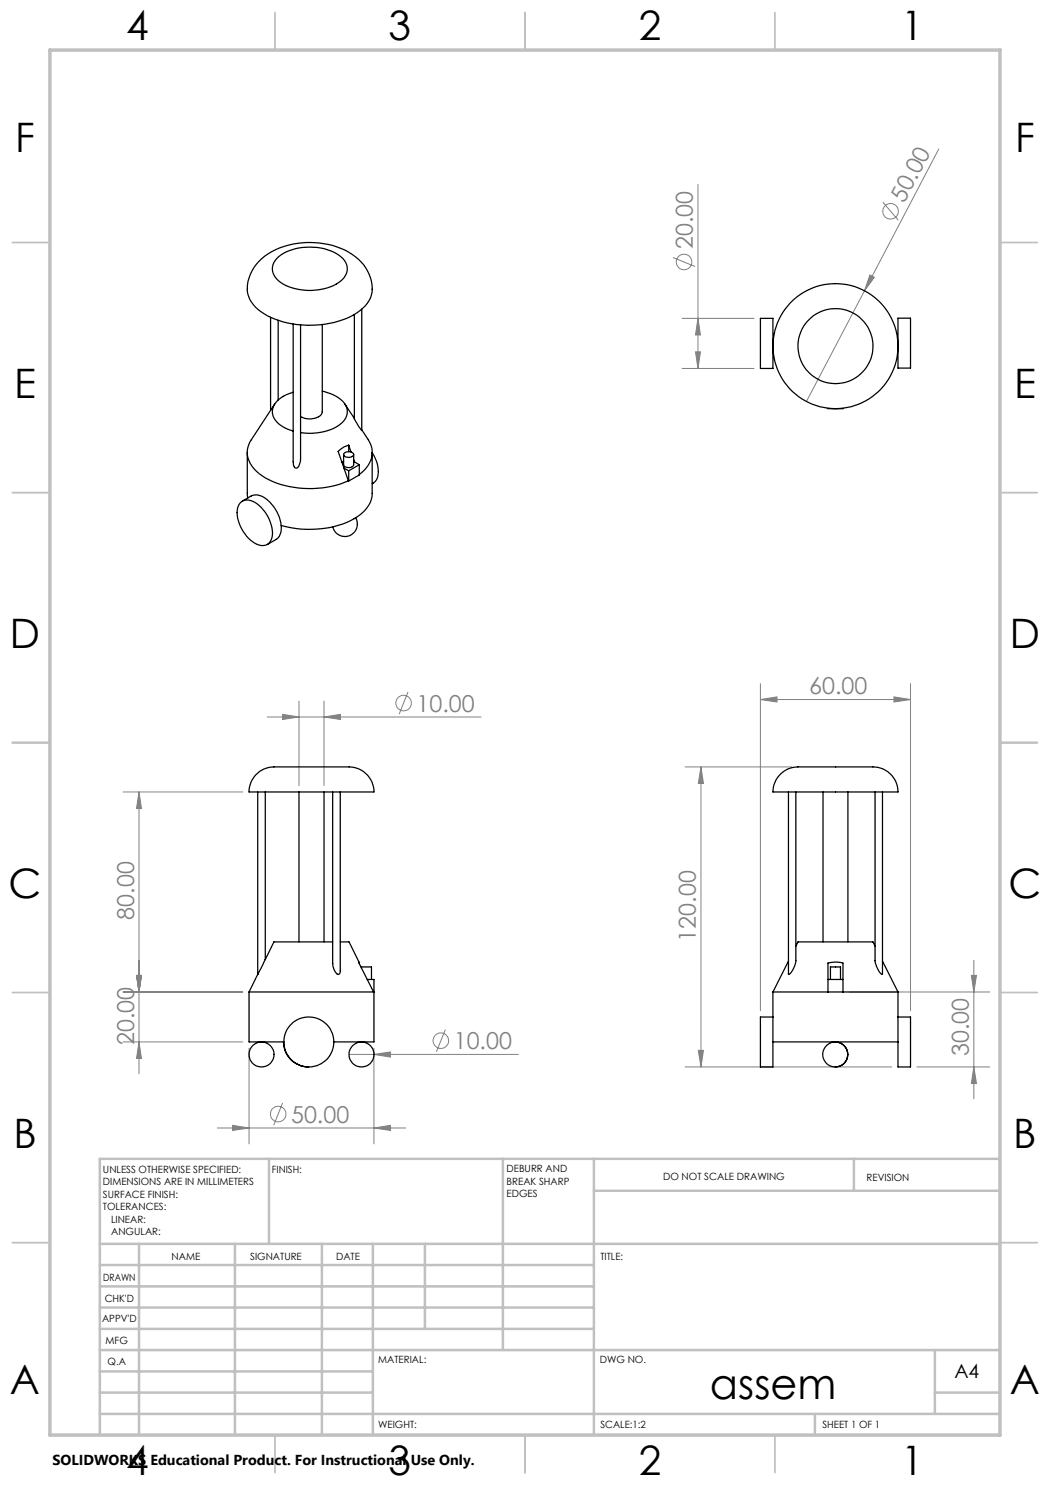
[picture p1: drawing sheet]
<svg xmlns="http://www.w3.org/2000/svg" width="210mm" height="297mm" viewBox="0 0 210 297" stroke-linecap="round" stroke-linejoin="round" font-family="sans-serif">
<g fill="none" stroke="#808080" stroke-width=".2">
<path d="M139.6 36.9v36.8M187.7 29.8l-14.8 28.4M134.6 51.5l4.4 1.8M172.9 58.2l-11.6 22.1M174 55l.9 .5-2 2.7zM176.6 40.4l3.1 3.7M136.4 63.7h14.4M136.4 73.7h14.4M139.1 70.4h1l-.5 3.3zM139.6 63.7l.5 3.3h-1zM81.6 138.4l-1.8 4.4M152.1 139.9l3.3-.5v1z"/>
<path d="M152.1 136.7v65.4M152.1 139.9h30M178.8 139.4l3.3 .5-3.3 .5zM182.1 136.7v65.4M24.6 158.4h23.9M27.8 158.4v56.3M27.8 158.4l.5 3.3h-1zM53.4 143.4h42.8M56.5 142.9l3.3 .5-3.3 .5zM59.8 140.2v16.9M64.8 143.4l3.3-.5v1zM64.8 140.2v16.9"/>
<path d="M137 153.4h21.3M140.2 153.4v60M140.2 153.4l.5 3.3h-1zM24.6 198.4h23.9M27.3 195.1h1l-.5 3.3zM169.9 198.4h28M194.3 195.1h1l-.5 3.3zM194.8 192v27.7M24.6 208.4h23.9M27.8 208.4l.5 3.3h-1zM49.8 209.7v19.1M69.8 210.9h33.9"/>
<path d="M74.8 210.9l3.3-.5v1zM74.8 209.7v19.1M89.1 205.9l-1.8 4.5M137 213.4h41.3M139.7 210.1h1l-.5 3.3zM183.4 213.4h14.5M194.8 213.4l.5 3.3h-1zM43.5 225.6h37.6M46.5 225.1l3.3 .5-3.3 .5zM56.5 220.6l-1.7 4.4M74.8 225.6l3.3-.5v1z"/>
<circle cx="136.8" cy="52.4" r="1.56"/>
<circle cx="178.1" cy="42.3" r="1.55"/>
<circle cx="80.7" cy="140.6" r="1.55"/>
<circle cx="88.2" cy="208.1" r="1.55"/>
<circle cx="55.6" cy="222.8" r="1.55"/>
</g>
<g fill="none" stroke="#c0c0c0" stroke-width=".35">
<path d="M55 2.5v7.5M105 2.5v7.5M155 2.5v7.5M2.5 48.5h7.5M200 48.5h7.5M2.5 98.5h7.5M200 98.5h7.5M2.5 148.5h7.5M200 148.5h7.5M2.5 198.5h7.5M200 198.5h7.5M2.5 248.5h7.5"/>
<path d="M200 248.5h7.5M55 287v7.5M105 287v7.5M155 287v7.5"/>
</g>
<g fill="none" stroke="#c0c0c0" stroke-width=".5">
<path d="M53.8 231.8v17M100.6 231.8v38.2M118.8 231.8v55.2M118.8 238.2h81.2M170.8 231.8v6.4M200 231.8h-180v55.2M20 248.8h180M20 257.3h98.8M20 253h98.8M27.8 248.8v38.2M47 248.8v38.2M64.4 248.8v38.2"/>
<path d="M74.6 248.8v38.2M85 248.8v17M20 265.8h98.8M20 261.5h98.8M20 278.5h54.6M20 274.3h54.6M20 270h180M187 278.5h13M187 270v12.8M20 282.8h180M163 282.8v4.2"/>
</g>
<path d="M10 10h190v277h-190z" fill="none" stroke="#c0c0c0" stroke-width=".7"/>
<g fill="#808080">
<path d="M74.8 210.9l3.3-.5v1z"/>
<path d="M174 55l.9 .5-2 2.7z"/>
<path d="M74.8 225.6l3.3-.5v1zM46.5 225.1l3.3 .5-3.3 .5z"/>
<path d="M152.1 139.9l3.3-.5v1zM178.8 139.4l3.3 .5-3.3 .5zM56.5 142.9l3.3 .5-3.3 .5zM64.8 143.4l3.3-.5v1z"/>
<path d="M194.8 213.4l.5 3.3h-1zM194.3 195.1h1l-.5 3.3z"/>
<path d="M140.2 153.4l.5 3.3h-1zM139.7 210.1h1l-.5 3.3zM27.3 195.1h1l-.5 3.3zM27.8 208.4l.5 3.3h-1zM27.8 158.4l.5 3.3h-1zM27.3 195.1h1l-.5 3.3zM139.6 63.7l.5 3.3h-1zM139.1 70.4h1l-.5 3.3z"/>
</g>
<g fill="none" stroke="#000" stroke-width=".25">
<path d="M51.7 52.4a14.8 14.8 0 0 1 12.2-3.8 12.1 12.1 0 0 1 9.5 5.5 5.8 5.8 0 0 1-1.4 8 17.7 17.7 0 0 1-12.7 2.8 13.4 13.4 0 0 1-8.6-4 5.8 5.8 0 0 1-.3-6.7zM55.4 51.7a10.4 10.4 0 0 1 9.4-2 6.2 6.2 0 0 1 4.5 3.2 3.4 3.4 0 0 1-2.1 3.9 11.3 11.3 0 0 1-11.5-.6 2.9 2.9 0 0 1-.3-4.5zM167 56.7h.1M54.1 63.5v18.5M55.6 64.1v15.9M58.6 64.8v27.6l.1 .7 .3 .5h.2a.66 .66 0 0 0 .6-.5l.3-1.3v-26.8M58.6 78.5a5.4 5.4 0 0 0-4.1 3.4 3.8 3.8 0 0 0 2.7 3.8l1.4 .5M64.5 64.9v17.4a1.76 1.76 0 0 1-1.9 1.4h-1.2l-1.3-.4M64.5 78.2a6.9 6.9 0 0 1 4.6 2.9 3 3 0 0 1-1.4 4 11.4 11.4 0 0 1-7.6 1.4M72.4 61.8v24.3l-1.5-2.3v-20.9M152.1 63.7h2.5v10h-2.5zM179.6 63.6h2.5v10h-2.5z"/>
<path d="M49.5 90.5v8.6l.1 .5M54.9 80.8l-4.6 7.1a4.6 4.6 0 0 0 1 6.4 16.3 16.3 0 0 0 11.3 3.4 18.5 18.5 0 0 0 7.1-1.5M68.7 90.9v2.1a1.18 1.18 0 0 0 2 0v-2.1M68.7 92.3l-.3 .2M68.8 93.6l.9 .6M68.9 90.6a1.3 1.3 0 0 1 1.8 .3 1.13 1.13 0 0 1-1 .6 1.13 1.13 0 0 1-1-.7zM69 80.8l1.9 2.9M69.7 96.2h.1M69.7 89a4.2 4.2 0 0 0-2.1 1.3l2.1 5.9M69.7 89l.5 1.4M69.7 89v1.3M69.7 94.2v2"/>
<path d="M70.7 91.9l.2 .5M70.7 92.3l1.2 .7M71.9 93l-2.2 1.2M71.9 93v2l-2.2 1.2M72.4 86l1.3 1.9a4.8 4.8 0 0 1-1.3 6.6l-.5 .4M74.4 90.6a5.8 5.8 0 0 1 .9 5.4l-.9 .7M74.4 90.5v8.2a6 6 0 0 1-3.6 5 19.9 19.9 0 0 1-14.6 1.4M165.6 81.7h3M48 100.6a2.44 2.44 0 0 1 3.4 .1 7.5 7.5 0 0 1 3 6.8 1.98 1.98 0 0 1-3 1.4 7.4 7.4 0 0 1-3.9-7.3zM48.5 100.2l1.7-1a3.3 3.3 0 0 1 3.8 1.2 6.8 6.8 0 0 1 2 6.5l-.6 .9-1.9 1.1M71.2 103.5a2.5 2.5 0 0 1-1.3 3.6 2.5 2.5 0 0 1-3.3-1.7M51.1 155a5.9 5.9 0 0 1 4.7-1.6h10.2a23.5 23.5 0 0 1 5.3 .2 4.9 4.9 0 0 1 3.4 4.8h-24.8a4.5 4.5 0 0 1 1.2-3.4z"/>
<path d="M51.5 158.4v36.5M53.1 158.4v33.5M59.8 158.4v30M64.8 158.4v30M66.5 158.4l.1 34.3a2.29 2.29 0 0 0 1.1 2.2l.2-.1 .2-.5v-35.9M155.9 155a6 6 0 0 1 5-1.6h9.7a24.9 24.9 0 0 1 5.5 .2 4.9 4.9 0 0 1 3.5 4.8h-25a4.6 4.6 0 0 1 1.3-3.4zM157.7 158.4v36.5a3.7 3.7 0 0 0 1.5-2.8v-33.7M164.6 158.4v30M169.6 158.4v30M175 158.4v33.7a4 4 0 0 0 1.5 2.8v-36.5M49.8 198.4h24.9M49.8 198.4v10h7"/>
<path d="M53.1 191.9l-3.3 6.5M66.5 188.4h-11.7l-1.7 3.5M68.1 188.4h1.7l4.9 10M72.3 193.6v-.2h2v2.5M73.4 195.9h1.4v12.5h-8.1M74.7 198.4h.1M154.6 198.4h11M154.6 198.4v5M157.7 192.2l-3.1 6.2M159.2 189.2l.4-.8h15l.4 .8M165.6 198.4v-5.8a5.3 5.3 0 0 1 3 0v5.8M165.6 195.9h3"/>
<path d="M165.6 198.4h3M166.1 195.9v-2.5h2v2.5M168.6 198.4h11M176.5 192.2l3.1 6.2M179.6 198.4v10M56.7 208.4a5 5 0 0 0 5 5M152.1 203.4h2.5v10h-2.5zM154.6 208.4h25M167 208.4a2.52 2.52 0 0 1 2.5 2.5M169.5 210.9a2.46 2.46 0 0 1-2.5 2.5M179.6 203.4h2.5v10h-2.5v-5"/>
<circle cx="167.1" cy="69.2" r="7.5"/>
<circle cx="167.1" cy="69.2" r="12.5"/>
<circle cx="52.3" cy="210.9" r="2.5"/>
<circle cx="61.8" cy="208.4" r="5"/>
<circle cx="72.3" cy="210.9" r="2.5"/>
<circle cx="167" cy="210.9" r="2.5"/>
</g>
<text font-size="8.5" x="142" y="279.7">assem</text>
<g font-size="8.1">
<text x="25.2" y="8">4</text>
<text x="77.7" y="8">3</text>
<text x="127.7" y="8">2</text>
<text x="180.2" y="8">1</text>
<text x="3" y="30.4">F</text>
<text x="203" y="30.4">F</text>
<text x="2.8" y="79.6">E</text>
<text x="202.8" y="79.6">E</text>
<text x="2" y="129.6">D</text>
<text x="202" y="129.6">D</text>
<text x="1.7" y="179.6">C</text>
<text x="201.7" y="179.6">C</text>
<text x="2.7" y="229.6">B</text>
<text x="202.7" y="229.6">B</text>
<text x="2" y="278.9">A</text>
<text x="202" y="278.9">A</text>
<text x="25.2" y="295">4</text>
<text x="77.7" y="295">3</text>
<text x="127.7" y="295">2</text>
<text x="180.2" y="295">1</text>
</g>
<g font-size="4.7" fill="#808080">
<text x="180.8" y="40.8" transform="rotate(-62 180.8 40.8)">50.00</text>
<text x="138.5" y="49.8" transform="rotate(-90 138.5 49.8)">20.00</text>
<text x="83.3" y="142.3">10.00</text>
<text x="161.8" y="138.9">60.00</text>
<text x="26.8" y="183.9" transform="rotate(-90 26.8 183.9)">80.00</text>
<text x="139.2" y="188.3" transform="rotate(-90 139.2 188.3)">120.00</text>
<text x="26.8" y="209" transform="rotate(-90 26.8 209)">20.00</text>
<text x="90.8" y="209.8">10.00</text>
<text x="193.8" y="211.2" transform="rotate(-90 193.8 211.2)">30.00</text>
<text x="58.2" y="224.5">50.00</text>
</g>
<text font-size="3.9" x="190.9" y="275.5">A4</text>
<text font-size="2.9" x="10.5" y="292.9">SOLIDWORKS Educational Product. For Instructional Use Only.</text>
<g font-size="2">
<text x="20.6" y="234.6">UNLESS OTHERWISE SPECIFIED:</text>
<text x="20.6" y="237.1">DIMENSIONS ARE IN MILLIMETERS</text>
<text x="20.6" y="239.6">SURFACE FINISH:</text>
<text x="54.4" y="234.6">FINISH:</text>
<text x="101.3" y="234.5">DEBURR AND</text>
<text x="101.3" y="237">BREAK SHARP</text>
<text x="101.3" y="239.5">EDGES</text>
<text x="132.6" y="236">DO NOT SCALE DRAWING</text>
<text x="173.3" y="236.2">REVISION</text>
<text x="20.6" y="242.1">TOLERANCES:</text>
<text x="22.2" y="244.6">LINEAR:</text>
<text x="22.2" y="247.1">ANGULAR:</text>
<text x="34.3" y="252">NAME</text>
<text x="50" y="251.9">SIGNATURE</text>
<text x="67.2" y="251.9">DATE</text>
<text x="120.1" y="251.9">TITLE:</text>
<text x="20.6" y="256.1">DRAWN</text>
<text x="20.9" y="260.3">CHK'D</text>
<text x="20.4" y="264.4">APPV'D</text>
<text x="21.1" y="268.8">MFG</text>
<text x="21.5" y="273">Q.A</text>
<text x="75.6" y="272.5">MATERIAL:</text>
<text x="120" y="272.5">DWG NO.</text>
<text x="75.6" y="285.5">WEIGHT:</text>
<text x="120.1" y="285.6">SCALE:1:2</text>
<text x="164.5" y="285.6">SHEET 1 OF 1</text>
</g>
</svg>
